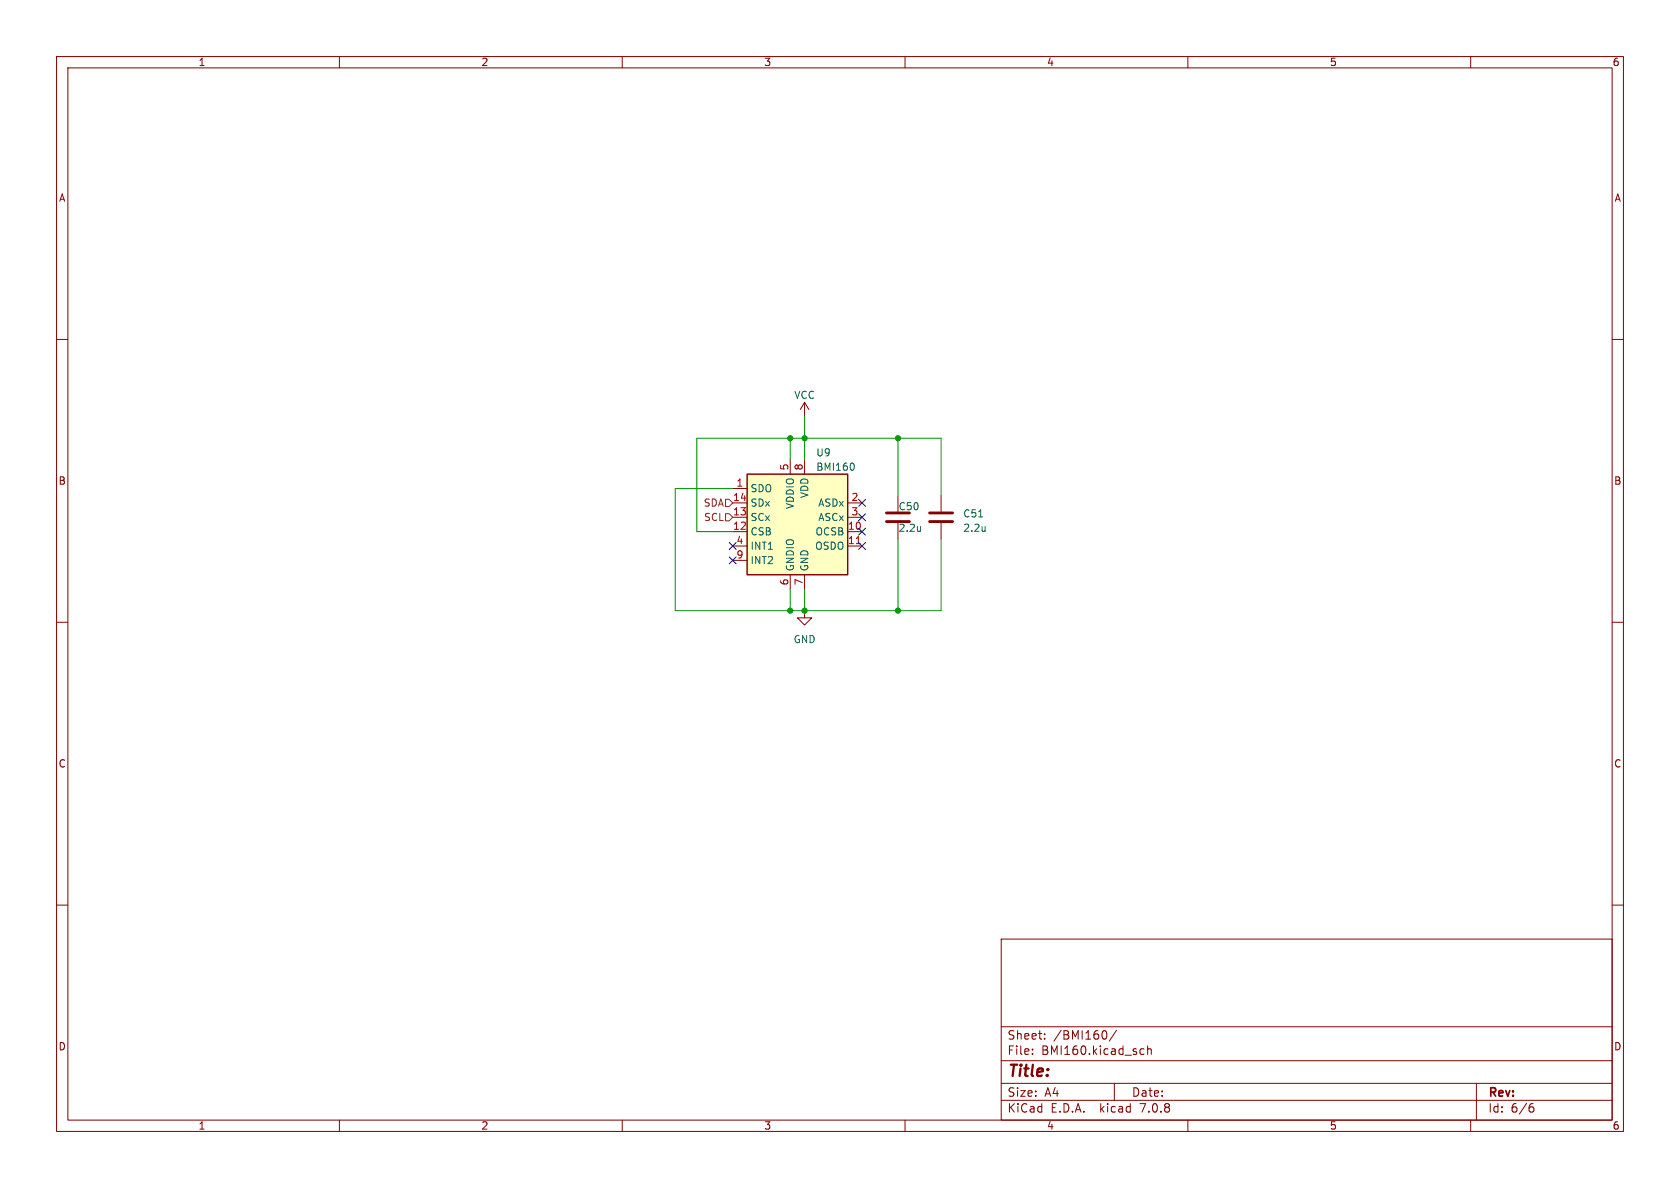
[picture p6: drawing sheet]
<svg xmlns="http://www.w3.org/2000/svg" width="297mm" height="210mm" viewBox="0 0 297 210" stroke-linecap="round" stroke-linejoin="round" font-family="sans-serif">
<g fill="none" stroke="#840000" stroke-width=".18">
<path d="M10 10h277v190h-277zM12 12h273v186h-273zM60 10v2M110 10v2M160 10v2M210 10v2M260 10v2M10 60h2M285 60h2M142.2 71.1l-.7 1.3M142.2 71.1v2.6M142.2 71.1l.8 1.3"/>
<path d="M129.5 86.4h2.6M129.5 94h2.6M129.5 96.5h2.6M129.5 91.4h2.6M129.5 88.9h2.6M129.5 99.1h2.6M139.7 81.3v2.5M142.2 81.3v2.5M149.9 94h2.5M149.9 96.5h2.5M149.9 91.4h2.5M149.9 88.9h2.5"/>
<path d="M158.7 87.6v2.8M158.7 92.5v2.8M166.4 87.6v2.8M166.4 92.5v2.8M10 110h2M139.7 101.6v2.5M142.2 108v1.2h1.3l-1.3 1.3-1.2-1.3h1.2M142.2 101.6v2.5M285 110h2M10 160h2M285 160h2M177 166h108v32h-108z"/>
<path d="M60 198v2M110 198v2M160 198v2M177 194.5h108M177 191.5h108M177 187.5h108M177 181.5h108M182.5 186.3v.1M182.5 185.5v.1M184.7 183.6v.1M184.7 182.8v.1M195.3 182.2a.94 .94 0 0 1 0 1.5"/>
<path d="M197 191.5v3M197.4 182.1l-1.3 2M201.7 186.3h.5M201.7 185.5h.5M202.9 185.5l.2-.1 .4 .1v.9M202.9 184.9v1.5M210 198v2M260 198v2M261 191.5v6.5M270.6 195.7h.3l.3 .3-.1 .5-.5 .1M271 195.1l-.4 .1"/>
</g>
<path d="M132.1 83.8h17.8v17.8h-17.8z" fill="#ffffc2" stroke="#ffffc2" stroke-width=".18"/>
<path d="M132.1 83.8h17.8v17.8h-17.8z" fill="none" stroke="#840000" stroke-width=".25"/>
<path d="M151.4 96.1h.7" fill="none" stroke="#a90000" stroke-width=".18"/>
<path d="M150.8 81.9l.2 .4-.2 .8M162.7 93.1v.8M162.7 93.8v.1M173 91.4h.7M174.2 93.1v.8M174.2 93.8l-.1 .1" fill="none" stroke="#006464" stroke-width=".18"/>
<path d="M156.7 92.2h4.1M156.7 90.7h4.1M164.3 92.2h4.1M164.3 90.7h4.1" fill="none" stroke="#840000" stroke-width=".51"/>
<path d="M128.3 90.8h.6l.6 .6-.6 .7h-.6zM128.3 88.3h.6l.6 .6-.6 .6h-.6z" fill="none" stroke="#725600" stroke-width=".18"/>
<path d="M139.7 77.5v3.8M142.2 73.7v7.6M158.7 77.5v10.1M129.5 86.4h-10.1v21.6h47v-12.7M158.7 95.3v12.7M166.4 87.6v-10.1h-43.2v16.5h6.3M139.7 104.1v3.9M142.2 104.1v3.9" fill="none" stroke="#009600" stroke-width=".18"/>
<path d="M128.9 98.5l1.2 1.2M128.9 95.9l1.2 1.2M130.1 98.5l-1.2 1.2M130.1 95.9l-1.2 1.2M151.8 95.9l1.2 1.2M151.8 88.3l1.2 1.2M151.8 93.4l1.2 1.2M151.8 90.8l1.2 1.2M153 95.9l-1.2 1.2M153 88.3l-1.2 1.2M153 93.4l-1.2 1.2M153 90.8l-1.2 1.2" fill="none" stroke="#000084" stroke-width=".18"/>
<g fill="#009600" stroke="#009600" stroke-width=".18">
<circle cx="139.7" cy="108" r=".46"/>
<circle cx="142.2" cy="108" r=".46"/>
<circle cx="142.2" cy="77.5" r=".46"/>
<circle cx="139.7" cy="77.5" r=".46"/>
<circle cx="158.7" cy="77.5" r=".46"/>
<circle cx="158.7" cy="108" r=".46"/>
</g>
<text font-size="2.8" fill="#840000" x="178" y="190.9">Title:</text>
<g font-size="2.1" fill="#840000">
<text x="178" y="184">Sheet:</text>
<text x="186.2" y="184">/BMI160/</text>
<text x="178" y="186.7">File:</text>
<text x="184.1" y="186.7">BMI160.kicad_sch</text>
<text x="178" y="196.9">KiCad</text>
<text x="178" y="194.1">Size:</text>
<text x="184.7" y="194.1">A4</text>
<text x="185.7" y="196.9">E.D.A.</text>
<text x="194.6" y="196.9">kicad</text>
<text x="200" y="194.1">Date:</text>
<text x="201.8" y="196.9">7.0.8</text>
<text x="263" y="194.3">Rev:</text>
<text x="263" y="196.9">Id:</text>
<text x="267.1" y="196.9">6/6</text>
</g>
<g font-size="1.8" fill="#840000">
<text x="35" y="11.9">1</text>
<text x="85" y="11.9">2</text>
<text x="135" y="11.9">3</text>
<text x="185" y="11.9">4</text>
<text x="235" y="11.9">5</text>
<text x="285" y="11.9">6</text>
<text x="10.3" y="35.9">A</text>
<text x="285.3" y="35.9">A</text>
<text x="10.3" y="85.9">B</text>
<text x="285.3" y="85.9">B</text>
<text x="10.3" y="135.9">C</text>
<text x="285.3" y="135.9">C</text>
<text x="10.3" y="185.9">D</text>
<text x="285.3" y="185.9">D</text>
<text x="35" y="199.9">1</text>
<text x="85" y="199.9">2</text>
<text x="135" y="199.9">3</text>
<text x="185" y="199.9">4</text>
<text x="235" y="199.9">5</text>
<text x="285" y="199.9">6</text>
</g>
<g font-size="1.8" fill="#006464">
<text x="140.3" y="70.7">VCC</text>
<text x="144.2" y="80.9">U9</text>
<text x="144.2" y="83.4">BMI160</text>
<text x="132.6" y="87.2">SDO</text>
<text x="132.6" y="89.8">SDx</text>
<text x="143.1" y="88.2" transform="rotate(-90 143.1 88.2)">VDD</text>
<text x="144.6" y="89.8">ASDx</text>
<text x="132.6" y="94.8">CSB</text>
<text x="132.6" y="92.3">SCx</text>
<text x="140.6" y="90.1" transform="rotate(-90 140.6 90.1)">VDDIO</text>
<text x="144.1" y="94.8">OCSB</text>
<text x="144.6" y="92.3">ASCx</text>
<text x="158.8" y="90.4">C50</text>
<text x="158.8" y="94.2">2.2u</text>
<text x="170.2" y="91.7">C51</text>
<text x="170.2" y="94.2">2.2u</text>
<text x="132.6" y="97.4">INT1</text>
<text x="132.6" y="99.9">INT2</text>
<text x="140.6" y="101.1" transform="rotate(-90 140.6 101.1)">GNDIO</text>
<text x="143.1" y="101.1" transform="rotate(-90 143.1 101.1)">GND</text>
<text x="144" y="97.4">OSDO</text>
<text x="140.2" y="113.9">GND</text>
</g>
<g font-size="1.8" fill="#a90000">
<text x="139.4" y="83.3" transform="rotate(-90 139.4 83.3)">5</text>
<text x="142" y="83.3" transform="rotate(-90 142 83.3)">8</text>
<text x="129.5" y="88.6">14</text>
<text x="130.1" y="86.1">1</text>
<text x="150.4" y="88.6">2</text>
<text x="129.5" y="93.7">12</text>
<text x="129.5" y="91.2">13</text>
<text x="149.8" y="93.7">10</text>
<text x="150.4" y="91.2">3</text>
<text x="130.1" y="96.3">4</text>
<text x="130.1" y="98.8">9</text>
<text x="149.8" y="96.3">11</text>
<text x="139.4" y="103.6" transform="rotate(-90 139.4 103.6)">6</text>
<text x="142" y="103.6" transform="rotate(-90 142 103.6)">7</text>
</g>
<g font-size="1.8" fill="#725600">
<text x="124.3" y="89.8">SDA</text>
<text x="124.4" y="92.3">SCL</text>
</g>
</svg>
